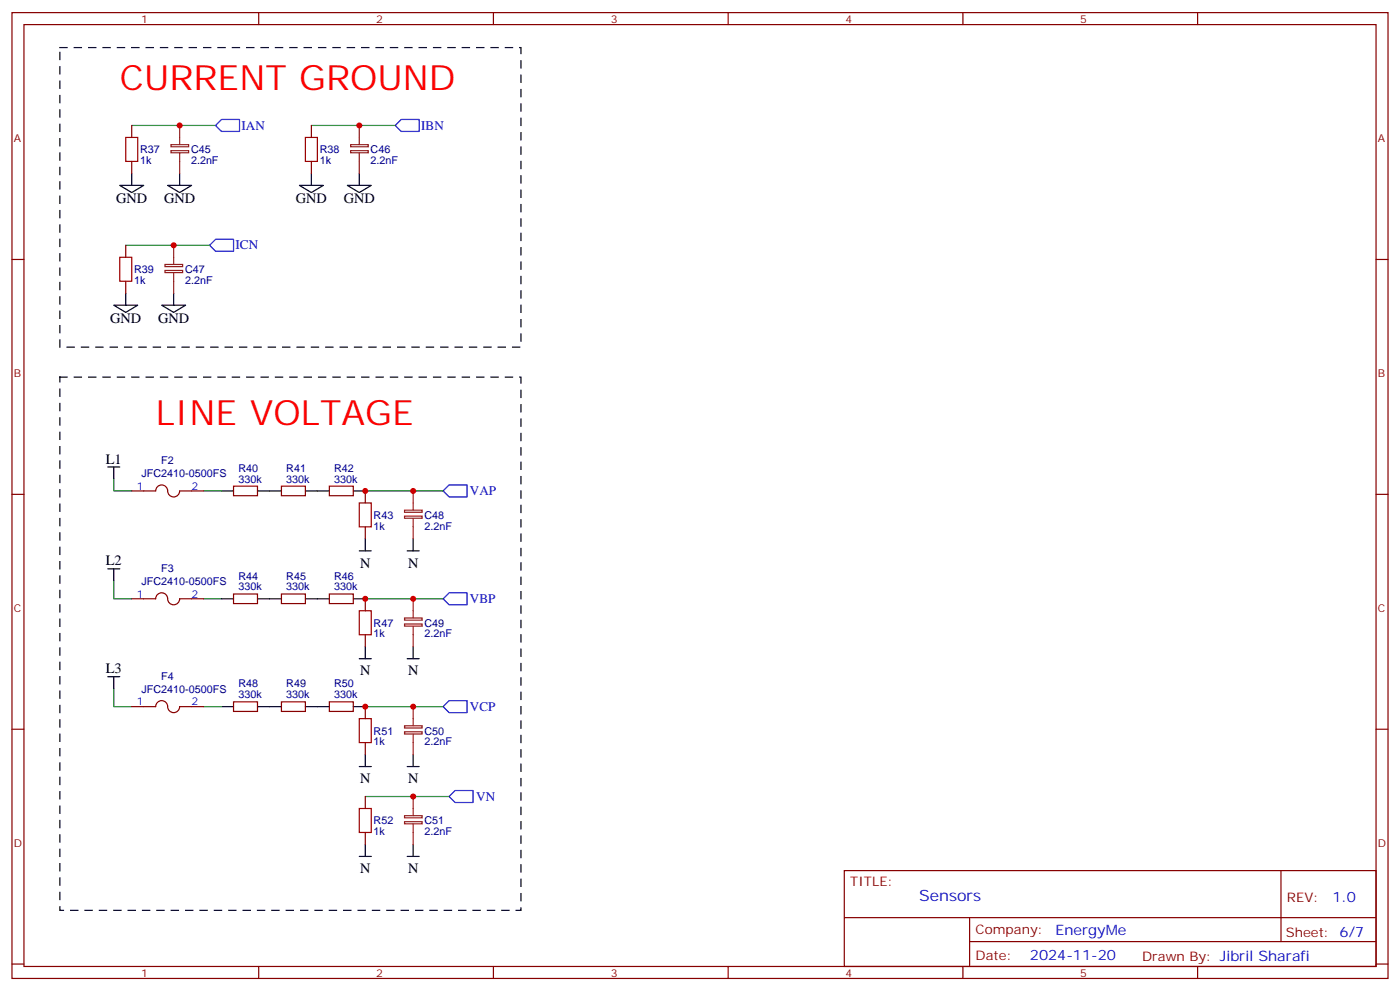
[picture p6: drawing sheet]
<svg xmlns="http://www.w3.org/2000/svg" width="412mm" height="292mm" viewBox="0 0 412 292" stroke-linecap="round" stroke-linejoin="round" font-family="sans-serif">
<g fill="none" stroke="#008700" stroke-width=".35">
<path d="M38.8 36.9h24.7M91.7 36.9h24.7M37 72.2h24.7M33.5 141v3.5h5.3M60 144.5h5.3M107.6 144.5h22.9M33.5 171v5.3h5.3M60 176.3h5.3M107.6 176.3h22.9M33.5 202.7v5.3h5.3M60 208h5.3M107.6 208h22.9"/>
<path d="M107.6 234.5h24.7"/>
</g>
<g fill="none" stroke="#000" stroke-width=".35">
<path d="M35.3 54.6h7l-3.5 2.1zM38.8 51v3.6M49.4 54.6h7l-3.5 2.1zM52.9 51v3.6M88.2 54.6h7l-3.5 2.1zM91.7 51v3.6M102.3 54.6h7.1l-3.6 2.1zM105.8 51v3.6M33.5 89.9h7.1l-3.6 2.1zM37 86.3v3.6M47.6 89.9h7.1l-3.5 2.1zM51.2 86.3v3.6"/>
<path d="M31.7 137.5h3.6M33.5 137.5v3.5M65.3 144.5h3.5M75.8 144.5h7.1M90 144.5h7M104.1 144.5h3.5M107.6 158.6v3.6M121.7 158.6v3.6M31.7 167.5h3.6M33.5 167.5v3.5M65.3 176.3h3.5M75.8 176.3h7.1"/>
<path d="M90 176.3h7M104.1 176.3h3.5M105.8 162.2h3.6M119.9 162.2h3.6M31.7 199.2h3.6M33.5 199.2v3.5M105.8 193.9h3.6M107.6 190.4v3.5M119.9 193.9h3.6M121.7 190.4v3.5M65.3 208h3.5M75.8 208h7.1"/>
<path d="M90 208h7M104.1 208h3.5M105.8 225.7h3.6M107.6 222.1v3.6M119.9 225.7h3.6M121.7 222.1v3.6M105.8 252.1h3.6M107.6 248.6v3.5M119.9 252.1h3.6M121.7 248.6v3.5"/>
</g>
<g fill="none" stroke="#870000" stroke-width=".35">
<path d="M3.5 3.7h405.4v284.4h-405.4zM7.1 7.2h398.2v277.3h-398.2zM76.2 3.7v3.5M145.3 3.7v3.5M214.5 3.7v3.5M283.6 3.7v3.5M352.8 3.7v3.5M38.8 36.9v3.6M91.7 36.9v3.6M38.8 47.5v3.5M91.7 47.5v3.5M3.5 76.4h3.6"/>
<path d="M37 72.2v3.5M405.3 76.4h3.6M37 82.8v3.5M3.5 145.5h3.6M38.8 144.5h7.1a1.82 1.82 0 0 1 2-1.7 1.82 1.82 0 0 1 1.6 2.2 1.76 1.76 0 0 0 1.9 1.3 1.76 1.76 0 0 0 1.5-1.8h7.1M68.8 143.1h7v2.8h-7zM82.9 143.1h7.1v2.8h-7.1zM97 143.1h7.1v2.8h-7.1zM107.6 144.5v3.6M107.6 155.1v3.5M405.3 145.5h3.6M38.8 176.3h7.1a1.82 1.82 0 0 1 2-1.8 1.82 1.82 0 0 1 1.6 2.3 1.76 1.76 0 0 0 1.9 1.2 1.76 1.76 0 0 0 1.5-1.7h7.1"/>
<path d="M68.8 174.9h7v2.8h-7zM82.9 174.9h7.1v2.8h-7.1zM97 174.9h7.1v2.8h-7.1zM107.6 176.3v3.5M107.6 186.9v3.5M3.5 214.7h3.6M38.8 208h7.1a1.82 1.82 0 0 1 2-1.7 1.82 1.82 0 0 1 1.6 2.2 1.76 1.76 0 0 0 1.9 1.3 1.76 1.76 0 0 0 1.5-1.8h7.1M68.8 206.6h7v2.8h-7zM82.9 206.6h7.1v2.8h-7.1zM97 206.6h7.1v2.8h-7.1zM107.6 208v3.6M107.6 218.6v3.5"/>
<path d="M405.3 214.7h3.6M107.6 234.5v3.5M107.6 245.1v3.5M248.7 256.3h156.6v28.2h-156.6zM377.3 256.3v20.9M248.7 270.2h156.5M285.6 277.2h119.6M285.6 270.2v14.1M3.5 283.8h3.6M76.2 284.5v3.6M145.3 284.5v3.6M214.5 284.5v3.6"/>
<path d="M283.6 284.5v3.6M352.8 284.5v3.6M405.3 283.8h3.6"/>
</g>
<path d="M65.3 35.2h5.3v3.5h-5.3l-1.8-1.8zM118.2 35.2h5.3v3.5h-5.3l-1.8-1.8zM61.7 72.2l1.8-1.8h5.3v3.6h-5.3zM130.5 144.5l1.8-1.7h5.3v3.5h-5.3zM132.3 174.5h5.3v3.5h-5.3l-1.8-1.7zM130.5 208l1.8-1.7h5.3v3.5h-5.3zM132.3 234.5l1.8-1.8h5.2v3.6h-5.2z" fill="none" stroke="#00f" stroke-width=".35"/>
<path d="M17.6 14h135.9v88.2h-135.9zM17.6 111h135.9v157h-135.9z" fill="none" stroke="#000" stroke-width=".35" stroke-dasharray="2.1 2.1"/>
<path d="M37 40.5h3.6v7h-3.6zM90 40.5h3.5v7h-3.5zM35.3 75.7h3.5v7.1h-3.5zM105.8 148.1h3.6v7h-3.6zM105.8 179.8h3.6v7.1h-3.6zM105.8 211.6h3.6v7h-3.6zM105.8 238h3.6v7.1h-3.6z" fill="none" stroke="#a10000" stroke-width=".35"/>
<g fill="none" stroke="#8c2424" stroke-width=".35">
<path d="M52.9 36.9v5.7M105.8 36.9v5.7M50.4 44.3h5.2v.7h-5.2zM50.4 42.6h5.2v.6h-5.2zM52.9 45v6M103.3 44.3h5.2v.7h-5.2zM103.3 42.6h5.2v.6h-5.2zM105.8 45v6M48.6 79.6h5.2v.7h-5.2zM48.6 77.9h5.2v.6h-5.2zM51.2 72.2v5.7M51.2 80.3v6"/>
<path d="M119.2 151.9h5.2v.7h-5.2zM119.2 150.2h5.2v.6h-5.2zM121.7 144.5v5.7M121.7 152.6v6M121.7 176.3v5.6M119.2 183.7h5.2v.6h-5.2zM119.2 181.9h5.2v.7h-5.2zM121.7 184.4v6M119.2 215.4h5.2v.7h-5.2zM119.2 213.7h5.2v.6h-5.2zM121.7 208v5.7M121.7 216.1v6"/>
<path d="M121.7 234.5v5.6M119.2 241.9h5.2v.6h-5.2zM119.2 240.1h5.2v.7h-5.2zM121.7 242.6v6"/>
</g>
<g fill="#c00">
<circle cx="51.2" cy="72.2" r=".88"/>
<circle cx="52.9" cy="36.9" r=".88"/>
<circle cx="105.8" cy="36.9" r=".88"/>
<circle cx="107.6" cy="144.5" r=".88"/>
<circle cx="121.7" cy="144.5" r=".88"/>
<circle cx="107.6" cy="176.3" r=".88"/>
<circle cx="121.7" cy="176.3" r=".88"/>
<circle cx="107.6" cy="208" r=".88"/>
<circle cx="121.7" cy="208" r=".88"/>
<circle cx="121.7" cy="234.5" r=".88"/>
</g>
<g font-size="10.2" fill="#f00">
<text x="35.3" y="26.4">CURRENT GROUND</text>
<text x="45.9" y="125.1">LINE VOLTAGE</text>
</g>
<text font-size="4.6" fill="#00f" x="270.8" y="265.3">Sensors</text>
<g font-size="4.2">
<text x="34.2" y="59.9">GND</text>
<text x="48.3" y="59.9">GND</text>
<text x="87.1" y="59.9">GND</text>
<text x="101.2" y="59.9">GND</text>
<text x="32.5" y="95.1">GND</text>
<text x="46.6" y="95.1">GND</text>
<text x="31.2" y="136.5">L1</text>
<text x="31.2" y="166.4">L2</text>
<text x="106.1" y="167.1">N</text>
<text x="120.2" y="167.1">N</text>
<text x="31.2" y="198.2">L3</text>
<text x="106.1" y="198.9">N</text>
<text x="120.2" y="198.9">N</text>
<text x="106.1" y="230.6">N</text>
<text x="120.2" y="230.6">N</text>
<text x="106.1" y="257.1">N</text>
<text x="120.2" y="257.1">N</text>
</g>
<g font-size="4.2" fill="#00f">
<text x="392.5" y="265.6">1.0</text>
<text x="310.9" y="275.1">EnergyMe</text>
<text x="303.4" y="282.8">2024-11-20</text>
</g>
<g font-size="3.9" fill="#00f">
<text x="71.2" y="38.1">IAN</text>
<text x="124.1" y="38.1">IBN</text>
<text x="69.4" y="73.4">ICN</text>
<text x="138.4" y="145.7">VAP</text>
<text x="138.4" y="177.6">VBP</text>
<text x="138.4" y="209.4">VCP</text>
<text x="140.3" y="235.8">VN</text>
</g>
<g font-size="3.9" fill="#800">
<text x="250.5" y="260.9">TITLE:</text>
<text x="379.1" y="265.6">REV:</text>
<text x="287.4" y="275.1">Company:</text>
<text x="378.7" y="275.7">Sheet: 6/7</text>
<text x="287.4" y="282.8">Date:</text>
<text x="336.4" y="282.9">Drawn By: Jibril Sharafi</text>
</g>
<g font-size="3.2" fill="#800">
<text x="41.6" y="6.7">1</text>
<text x="110.8" y="6.7">2</text>
<text x="179.9" y="6.7">3</text>
<text x="249.1" y="6.7">4</text>
<text x="318.2" y="6.7">5</text>
<text x="4.1" y="41.8">A</text>
<text x="405.9" y="41.8">A</text>
<text x="4.1" y="111">B</text>
<text x="405.9" y="111">B</text>
<text x="4.1" y="180.1">C</text>
<text x="405.9" y="180.1">C</text>
<text x="4.1" y="249.2">D</text>
<text x="405.9" y="249.2">D</text>
<text x="41.6" y="287.5">1</text>
<text x="110.8" y="287.5">2</text>
<text x="179.9" y="287.5">3</text>
<text x="249.1" y="287.5">4</text>
<text x="318.2" y="287.5">5</text>
</g>
<g font-size="3.2" fill="#000080">
<text x="41.3" y="45.2">R37</text>
<text x="56.3" y="45.2">C45</text>
<text x="94.2" y="45.2">R38</text>
<text x="109.2" y="45.2">C46</text>
<text x="41.3" y="48.3">1k</text>
<text x="56.3" y="48.3">2.2nF</text>
<text x="94.2" y="48.3">1k</text>
<text x="109.2" y="48.3">2.2nF</text>
<text x="39.5" y="83.6">1k</text>
<text x="39.5" y="80.4">R39</text>
<text x="54.5" y="83.6">2.2nF</text>
<text x="54.5" y="80.4">C47</text>
<text x="47.5" y="136.6">F2</text>
<text x="41.7" y="140.4">JFC2410-0500FS</text>
<text x="70.2" y="142.1">330k</text>
<text x="70.2" y="138.9">R40</text>
<text x="84.3" y="142.1">330k</text>
<text x="84.3" y="138.9">R41</text>
<text x="98.4" y="142.1">330k</text>
<text x="98.4" y="138.9">R42</text>
<text x="110.1" y="155.9">1k</text>
<text x="110.1" y="152.8">R43</text>
<text x="125.1" y="155.9">2.2nF</text>
<text x="125.1" y="152.8">C48</text>
<text x="41.7" y="172.1">JFC2410-0500FS</text>
<text x="47.5" y="168.3">F3</text>
<text x="70.2" y="173.8">330k</text>
<text x="70.2" y="170.6">R44</text>
<text x="84.3" y="173.8">330k</text>
<text x="84.3" y="170.6">R45</text>
<text x="98.4" y="173.8">330k</text>
<text x="98.4" y="170.6">R46</text>
<text x="110.1" y="184.5">R47</text>
<text x="125.1" y="184.5">C49</text>
<text x="110.1" y="187.6">1k</text>
<text x="125.1" y="187.6">2.2nF</text>
<text x="41.7" y="203.9">JFC2410-0500FS</text>
<text x="47.5" y="200.1">F4</text>
<text x="70.2" y="202.4">R48</text>
<text x="84.3" y="202.4">R49</text>
<text x="98.4" y="202.4">R50</text>
<text x="70.2" y="205.6">330k</text>
<text x="84.3" y="205.6">330k</text>
<text x="98.4" y="205.6">330k</text>
<text x="110.1" y="219.4">1k</text>
<text x="110.1" y="216.3">R51</text>
<text x="125.1" y="219.4">2.2nF</text>
<text x="125.1" y="216.3">C50</text>
<text x="110.1" y="245.8">1k</text>
<text x="110.1" y="242.7">R52</text>
<text x="125.1" y="245.8">2.2nF</text>
<text x="125.1" y="242.7">C51</text>
</g>
<g font-size="3.2" fill="#00f">
<text x="40.3" y="144.2">1</text>
<text x="56.4" y="144.2">2</text>
<text x="40.3" y="175.9">1</text>
<text x="56.4" y="175.9">2</text>
<text x="40.3" y="207.7">1</text>
<text x="56.4" y="207.7">2</text>
</g>
</svg>
